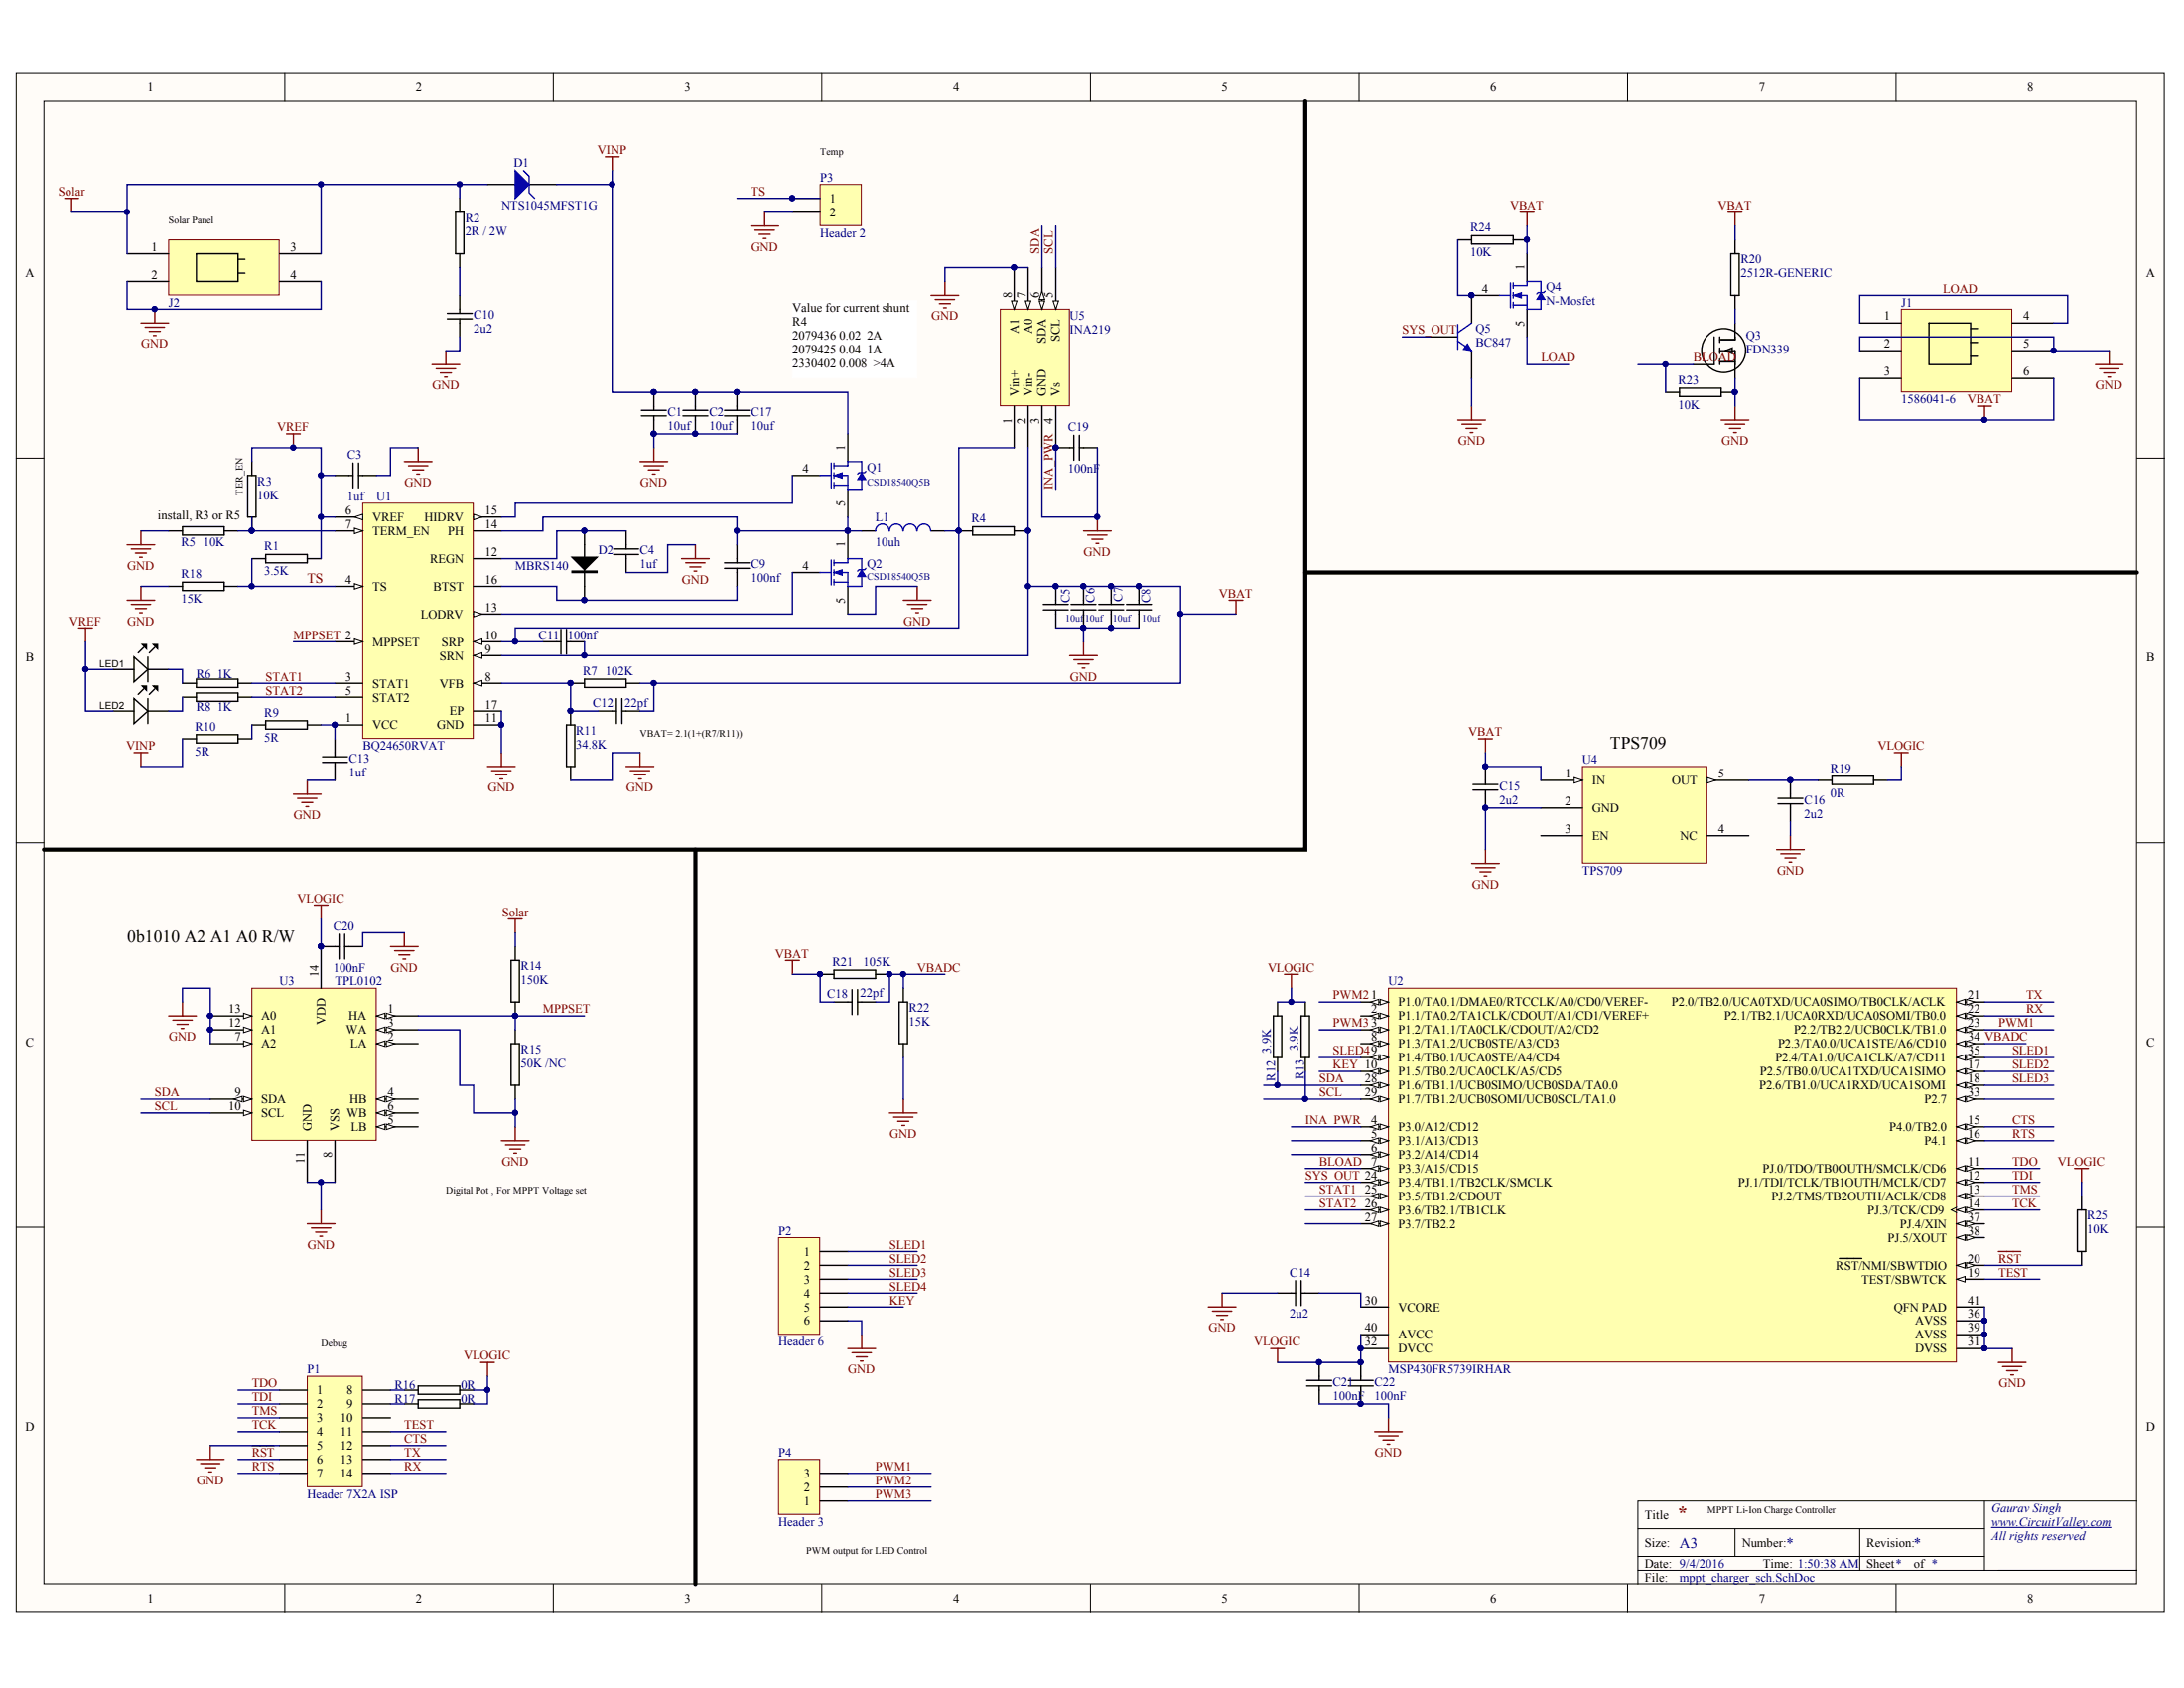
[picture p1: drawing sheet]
# Altium project MPPT_charger.PrjPcb
1 sheet, 68 parts. Net scope: global (net labels, ports and power ports of the same name join across sheets).
Board file: MPPT_charger.PcbDoc

## Sheet mppt_charger_sch.SchDoc
size A3

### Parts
C1  10uf  [1210C-GENERIC]
C2  10uf  [1210C-GENERIC]
C3  1uf  [0805C-GENERIC]
C4  1uf  [0805C-GENERIC]
C5  10uf  [1210C-GENERIC]
C6  10uf  [1210C-GENERIC]
C7  10uf  [1210C-GENERIC]
C8  10uf  [1210C-GENERIC]
C9  100nf  [0805C-GENERIC]
C10  2u2  [1210C-GENERIC]
C11  100nf  [0805C-GENERIC]
C12  22pf  [0805C-GENERIC]
C13  1uf  [0805C-TBD]
C14  2u2  [0805C-GENERIC]
C15  2u2  [1210C-GENERIC]
C16  2u2  [1210C-GENERIC]
C17  10uf  [1210C-GENERIC]
C18  22pf  [0805C-GENERIC]
C19  100nF  [0603C-GENERIC]
C20  100nF  [0603C-GENERIC]
C21  100nF  [0603C-GENERIC]
C22  100nF  [0603C-GENERIC]
D1  NTS1045MFST1G  [DFN5_5x6]
D2  MBRS140  [DIODE-SMA]
J1  1586041-6  [1586043-6]
J2  1586041-4  [1586043-4]  (value not drawn)
L1  10uh  [SRP1238A]
LED1  (no value)  [LED-0805-K]
LED2  (no value)  [LED-0805-K]
P1  Header 7X2A ISP  [HDR2X7_CEN]
P2  Header 6  [5267-06A]
P3  Header 2  [5267-02A]
P4  Header 3  [5267-03A]
Q1  CSD18540Q5B  [SON8]
Q2  CSD18540Q5B  [SON8]
Q3  FDN339  [SOT23-GDS]
Q4  N-Mosfet  [SON8]
Q5  BC847  [SOT23_N]
R1  3.5K  [0805R-2K2]
R2  2R / 2W  [2512R-GENERIC]
R3  10K  [0805R-2K2]
R4  (no value)  [2512R-GENERIC]
R5  10K  [0805R-2K2]
R6  1K  [0805R-2K2]
R7  102K  [0805R-2K2]
R8  1K  [0805R-2K2]
R9  5R  [0805R-2K2]
R10  5R  [0805R-2K2]
R11  34.8K  [0805R-2K2]
R12  3.9K  [0805R-2K2]
R13  3.9K  [0805R-2K2]
R14  150K  [0805R-2K2]
R15  50K /NC  [0805R-2K2]
R16  0R  [0805R-2K2]
R17  0R  [0805R-2K2]
R18  15K  [0805R-2K2]
R19  0R  [0805R-2K2]
R20  2512R-GENERIC  [2512R-GENERIC]
R21  105K  [0805R-2K2]
R22  15K  [0805R-2K2]
R23  10K  [0603R-10K]
R24  10K  [0603R-10K]
R25  10K  [0603R-10K]
U1  BQ24650RVAT  [QFN16]
U2  MSP430FR5739IRHAR  [QFN40]
U3  TPL0102  [XQFN14_2mmx2mm]
U4  TPS709  [SOT23-5]
U5  INA219  [SOT23-8]

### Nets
GND: C1.2 C2.2 C3.2 C4.2 C5.2 C6.2 C7.2 C8.2 C10.2 C13.2 C14.1 C15.2 C16.2 C17.2 C19.1 C20.2 C21.2 C22.2 J1.2(IN) J1.5 J2.2(IN) J2.4(IN) P1.5 P2.6 P3.2 Q2.5(S) Q3.S Q5.2(E) R5.1 R11.1 R15.1 R18.2 R22.1 R23.1 U1.11(GND) U1.17(EP) U2.31(DVSS) U2.36(AVSS) U2.39(AVSS) U2.41(QFN_PAD) U3.3(WA) U3.7(A2) U3.8(VSS) U3.11(GND) U3.12(A1) U3.13(A0) U4.2(GND) U5.3(GND) U5.7(A0) U5.8(A1)
Solar: D1.1(A) J2.1(IN) J2.3(IN) R2.2 R14.2
VBAT: C5.1 C6.1 C7.1 C8.1 C11.2 C12.2 C15.1 C18.2 J1.3(IN) J1.6 Q4.1(D) R4.2 R7.1 R20.2 R21.1 R24.1 U1.9(SRN) U4.1(IN) U5.2(Vin-)
VINP: C1.1 C2.1 C17.1 D1.2(K) Q1.1(D) R10.1
VLOGIC: C20.1 C21.1 C22.1 R12.2 R13.2 R16.1 R17.1 R19.1 R25.1 U2.32(DVCC) U2.40(AVCC) U3.14(VDD)
VREF: C3.1 LED1.A LED2.A R1.1 R3.2 U1.6(VREF)
BLOAD: Q3.G R23.2 U2.7(P3.3/A15/CD15)
CTS: P1.12 U2.15(P4.0/TB2.0)
INA_PWR: C19.2 U2.4(P3.0/A12/CD12) U5.4(Vs)
KEY: P2.5 U2.10(P1.5/TB0.2/UCA0CLK/A5/CD5)
LOAD: J1.1(IN) J1.4(IN) Q4.5(S)
MPPSET: R14.1 R15.2 U1.2(MPPSET) U3.1(HA)
PWM1: P4.3 U2.23(P2.2/TB2.2/UCB0CLK/TB1.0)
PWM2: P4.2 U2.1(P1.0/TA0.1/DMAE0/RTCCLK/A0/CD0/VEREF-)
PWM3: P4.1 U2.3(P1.2/TA1.1/TA0CLK/CDOUT/A2/CD2)
~{RST}: P1.6 R25.2 U2.20(~{RST}/NMI/SBWTDIO)
RTS: P1.7 U2.16(P4.1)
RX: P1.14 U2.22(P2.1/TB2.1/UCA0RXD/UCA0SOMI/TB0.0)
SCL: R13.1 U2.29(P1.7/TB1.2/UCB0SOMI/UCB0SCL/TA1.0) U3.10(SCL) U5.5(SCL)
SDA: R12.1 U2.28(P1.6/TB1.1/UCB0SIMO/UCB0SDA/TA0.0) U3.9(SDA) U5.6(SDA)
SLED1: P2.1 U2.35(P2.4/TA1.0/UCA1CLK/A7/CD11)
SLED2: P2.2 U2.17(P2.5/TB0.0/UCA1TXD/UCA1SIMO)
SLED3: P2.3 U2.18(P2.6/TB1.0/UCA1RXD/UCA1SOMI)
SLED4: P2.4 U2.9(P1.4/TB0.1/UCA0STE/A4/CD4)
STAT1: R6.2 U1.3(STAT1) U2.25(P3.5/TB1.2/CDOUT)
STAT2: R8.2 U1.5(STAT2) U2.26(P3.6/TB2.1/TB1CLK)
SYS_OUT: Q5.1(B) U2.24(P3.4/TB1.1/TB2CLK/SMCLK)
TCK: P1.4 U2.14(PJ.3/TCK/CD9)
TDI: P1.2 U2.12(PJ.1/TDI/TCLK/TB1OUTH/MCLK/CD7)
TDO: P1.1 U2.11(PJ.0/TDO/TB0OUTH/SMCLK/CD6)
TEST: P1.11 U2.19(TEST/SBWTCK)
TMS: P1.3 U2.13(PJ.2/TMS/TB2OUTH/ACLK/CD8)
TS: P3.1 R1.2 R18.1 U1.4(TS)
TX: P1.13 U2.21(P2.0/TB2.0/UCA0TXD/UCA0SIMO/TB0CLK/ACLK)
VBADC: C18.1 R21.2 R22.2 U2.34(P2.3/TA0.0/UCA1STE/A6/CD10)
NetC4_1: C4.1 D2.A U1.12(REGN)
NetC9_1: C9.1 L1.1 Q1.5(S) Q2.1(D) U1.14(PH)
NetC9_2: C9.2 D2.K U1.16(BTST)
NetC10_1: C10.1 R2.1
NetC11_1: C11.1 L1.2 R4.1 U1.10(SRP) U5.1(Vin+)
NetC12_1: C12.1 R7.2 R11.2 U1.8(VFB)
NetC13_1: C13.1 R9.2 U1.1(VCC)
NetC14_2: C14.2 U2.30(VCORE)
NetC16_1: C16.1 R19.2 U4.5(OUT)
NetLED1_K: LED1.K R6.1
NetLED2_K: LED2.K R8.1
NetP1_8: P1.8 R16.2
NetP1_9: P1.9 R17.2
NetQ1_4: Q1.4(G) U1.15(HIDRV)
NetQ2_4: Q2.4(G) U1.13(LODRV)
NetQ3_D: Q3.D R20.1
NetQ4_4: Q4.4(G) Q5.3(C) R24.2
NetR3_1: R3.1 R5.2 U1.7(TERM_EN)
NetR9_1: R9.1 R10.2

Not connected (* = marked no-connect by the designer): P1 10; U2 2(P1.1/TA0.2/TA1CLK/CDOUT/A1/CD1/VEREF+) 5(P3.1/A13/CD13) 6(P3.2/A14/CD14) 8(P1.3/TA1.2/UCB0STE/A3/CD3) 27(P3.7/TB2.2) 33(P2.7) 37(PJ.4/XIN) 38(PJ.5/XOUT); U3 2(LA) 4(HB) 5(LB) 6(WB); U4 3(EN) 4(NC)

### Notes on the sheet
- (near P3) Temp
- (near J2) Solar Panel
- Value for current shunt R4
  2079436 0.02  2A
  2079425 0.04  1A
  2330402 0.008  >4A
- (near R3) install, R3 or R5
- (near R3) TER_EN
- (near C12) VBAT= 2.1(1+(R7/R11))
- (near U4) TPS709
- 0b1010 A2 A1 A0 R/W
- Digital Pot , For MPPT Voltage set
- (near P1) Debug
- (near P4) PWM output for LED Control
- MPPT Li-Ion Charge Controller
